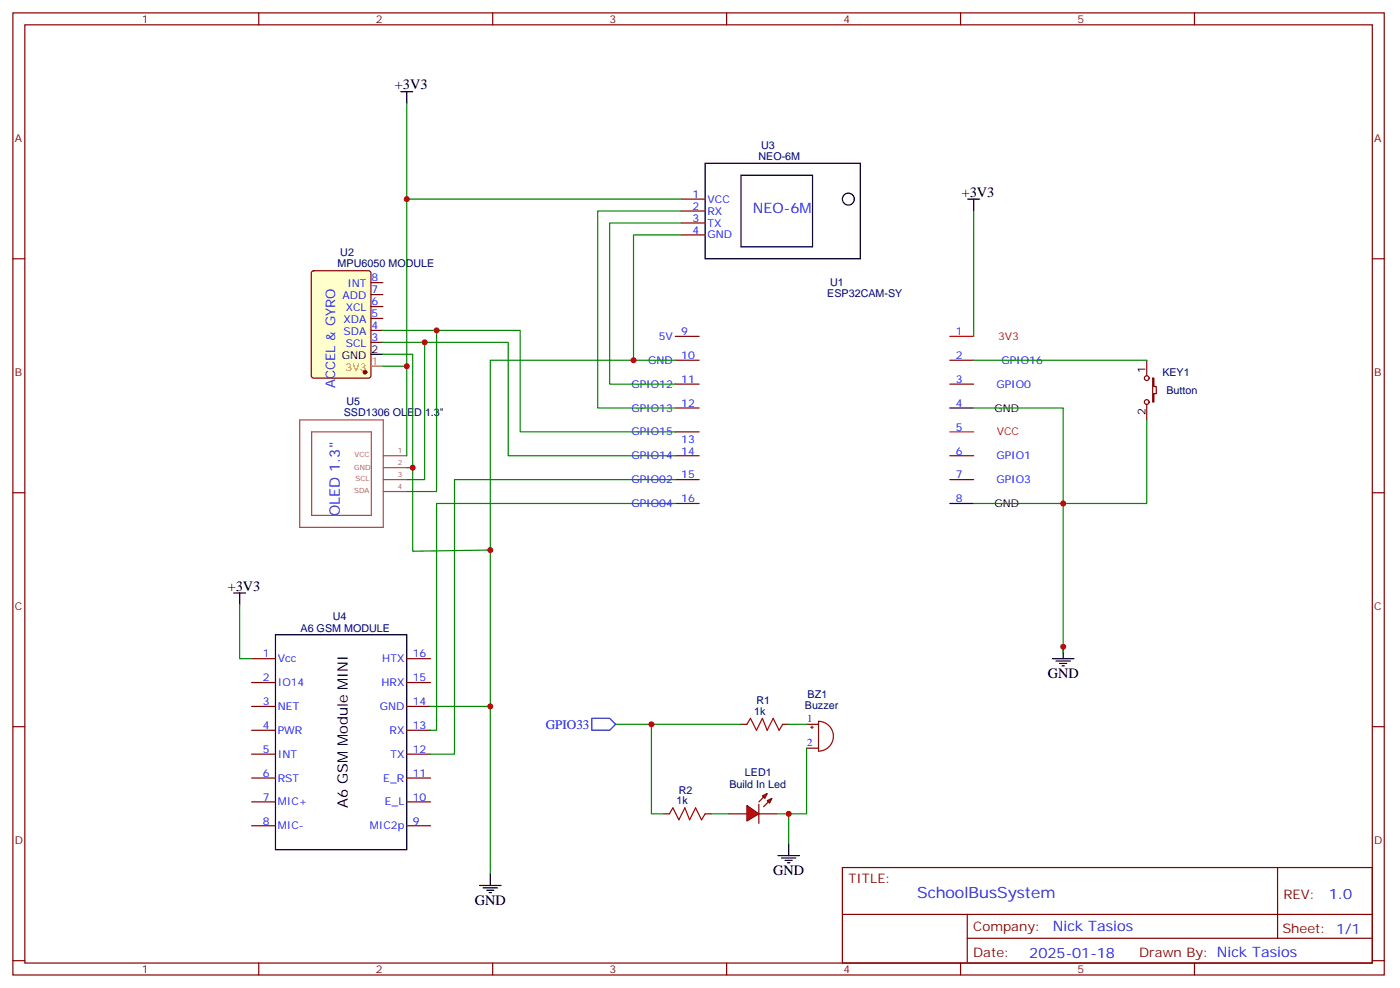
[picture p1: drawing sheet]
<svg xmlns="http://www.w3.org/2000/svg" width="414mm" height="292mm" viewBox="0 0 414 292" stroke-linecap="round" stroke-linejoin="round" font-family="sans-serif">
<g fill="none" stroke="#870000" stroke-width=".35">
<path d="M3.8 3.8h405.4v284.3h-405.4zM7.3 7.3h398.3v277.3h-398.3zM76.5 3.8v3.5M145.6 3.8v3.5M214.8 3.8v3.5M283.9 3.8v3.5M353.1 3.8v3.5M3.8 76.5h3.5M405.6 76.5h3.6M199.6 99.4h7.1M199.6 106.5h7.1M199.6 113.5h7.1"/>
<path d="M280.7 106.5h7.1M280.7 113.5h7.1M199.6 134.7h7.1M199.6 120.6h7.1M199.6 127.6h7.1M280.7 134.7h7.1M3.8 145.6h3.5M199.6 141.7h7.1M199.6 148.8h7.1M280.7 141.7h7.1M405.6 145.6h3.6M3.8 214.8h3.5"/>
<path d="M405.6 214.8h3.6M249 256.4h156.6v28.2h-156.6zM377.6 256.4v20.9M249 270.2h156.5M285.9 277.3h119.6M285.9 270.2v14.2M3.8 283.9h3.5M76.5 284.6v3.5M145.6 284.6v3.5M214.8 284.6v3.5M283.9 284.6v3.5M353.1 284.6v3.5"/>
<path d="M405.6 283.9h3.6"/>
</g>
<path d="M280.7 99.4h7.1M280.7 127.6h7.1" fill="none" stroke="#f00" stroke-width=".35"/>
<path d="M280.7 120.6h7.1M280.7 148.8h7.1" fill="none" stroke="#000" stroke-width=".35"/>
<path d="M92.2 80.2l.5-.2h16.2l.7 .4v30.7l-.4 .6-16.5 .1-.6-.5-.1-30.6z" fill="#ffc" stroke="#870000" stroke-width=".35"/>
<circle cx="107.9" cy="110" r=".53" fill="#870000" stroke="#870000" stroke-width=".35"/>
<path d="M109.6 108.2h3.6" fill="none" stroke="#c90" stroke-width=".35"/>
<g fill="none" stroke="#000" stroke-width=".35">
<path d="M208.4 48.3h45.9v28.2h-45.9zM219 51.8h21.2v21.2h-21.2zM109.6 104.7h3.6M81.4 187.6h38.8v63.5h-38.8z"/>
<circle cx="250.8" cy="58.8" r="1.76"/>
</g>
<g fill="none" stroke="#870000" stroke-width=".35">
<path d="M201.4 58.8h7M201.4 62.4h7M201.4 65.9h7M201.4 69.4h7M109.6 97.6h3.6M109.6 94.1h3.6M109.6 90.6h3.6M109.6 87.1h3.6M109.6 83.5h3.6M109.6 101.2h3.6M74.4 194.7h7M120.2 194.7h7.1"/>
<path d="M74.4 201.7h7M74.4 208.8h7M74.4 215.8h7M120.2 201.7h7.1M120.2 208.8h7.1M120.2 215.8h7.1M238.4 214.1h3.5M74.4 222.9h7M74.4 229.9h7M74.4 237h7M120.2 222.9h7.1M120.2 229.9h7.1"/>
<path d="M120.2 237h7.1M238.4 221.1h3.5M74.4 244.1h7M120.2 244.1h7.1"/>
</g>
<path d="M88.6 124.1h24.7v31.8h-24.7zM92.1 127.6h17.7v24.7h-17.7zM113.3 134.7h6.9M113.3 138.2h6.9M113.3 141.7h6.9M113.3 145.3h6.9" fill="none" stroke="#a64a4a" stroke-width=".35"/>
<path d="M239.6 214.9h.7M240 214.6v.7M241.9 213.2a4.4 4.4 0 0 1 4.4 4.4 4.4 4.4 0 0 1-4.4 4.4z" fill="none" stroke="#a10000" stroke-width=".35"/>
<g fill="#f00" stroke="#870000" stroke-width=".35">
<path d="M220.8 238.1l3.5 2.4-3.5 2.1z"/>
<path d="M224.3 237.7v5.6z"/>
</g>
<g fill="#870000" stroke="#870000" stroke-width=".35">
<path d="M224.3 237l1.4-1.4z"/>
<path d="M227.1 237l-1.4 1.4z"/>
</g>
<g fill="#f00" stroke="#870000" stroke-width=".35">
<path d="M225.4 235.2l1.4-.7-.7 1.4z"/>
<path d="M226.8 236.6l1.4-.7-.7 1.4z"/>
</g>
<g fill="none" stroke="#870000" stroke-width=".35">
<path d="M338.9 106.5v4.6M338.9 119.5v4.6M340.7 111.8h.4v2.4h.7v2.1h-.7v2.5h-.4zM219 214.1h1.8M231.4 214.1h1.7M196.1 240.5h1.7M208.4 240.5h1.8M215.5 240.5h5.3M224.3 240.5h5.3"/>
<circle cx="338.9" cy="111.8" r=".71"/>
<circle cx="338.9" cy="118.8" r=".71"/>
</g>
<path d="M220.8 214.1l1-1.8 1.8 3.5 1.8-3.5 1.4 3.5 1.7-3.5 1.8 3.5 1.1-1.7M197.8 240.5l1.1-1.7 1.8 3.5 1.7-3.5 1.4 3.5 1.8-3.5 1.8 3.5 1-1.8" fill="none" stroke="#a10000" stroke-width=".35"/>
<g fill="none" stroke="#000" stroke-width=".35">
<path d="M118.5 27.1h3.5M120.2 27.1v3.5M286 58.8h3.6M287.8 58.8v3.6M69.1 175.3h3.5M70.8 175.3v3.5M311.1 194.7h6.3M312.1 195.4h4.3M313.2 196.1h2.1M313.9 196.8h.7M314.3 191.1v3.6M144.9 258.2v3.5"/>
<path d="M229.9 252.9h6.4M231 253.6h4.2M232.1 254.3h2.1M232.8 255h.7M233.1 249.3v3.6M141.7 261.7h6.4M142.8 262.4h4.2M143.9 263.1h2.1M144.6 263.8h.7"/>
</g>
<g fill="none" stroke="#008700" stroke-width=".35">
<path d="M120.2 30.6v77.6M120.2 58.8h81.2M201.4 65.9h-21.2v47.6h19.4M201.4 62.4h-24.7v58.2h22.9M201.4 69.4h-14.1v37.1M287.8 62.4v37M113.2 97.6h40.5v30h45.9M129 97.6v47.7h-8.8M113.2 101.2h37v33.5h49.4M113.2 104.7h8.8v33.5M113.2 108.2h7v26.5M125.5 101.2v40.5h-5.3"/>
<path d="M199.6 106.5h-54.7v151.7M287.8 106.5h51.1M120.2 138.2h1.8v24.7l22.9-.3M287.8 120.6h26.5v28.2h24.6v-24.7M199.6 141.7h-65.3v81.2h-7M199.6 148.8h-70.6v67h-1.7M287.8 148.8h26.5v44.1M70.8 178.8v15.9h3.6M127.3 208.8h17.6M182 214.1h37M192.5 214.1v26.4h3.6M233.1 214.1h5.3"/>
<path d="M238.4 221.1v19.4h-5.3M210.2 240.5h5.3M229.6 240.5h3.5v8.8"/>
</g>
<path d="M174.9 212.3h5.3l1.8 1.8-1.8 1.7h-5.3z" fill="none" stroke="#00f" stroke-width=".35"/>
<g fill="#c00">
<circle cx="125.5" cy="101.2" r=".88"/>
<circle cx="129" cy="97.6" r=".88"/>
<circle cx="122" cy="138.2" r=".88"/>
<circle cx="120.2" cy="108.2" r=".88"/>
<circle cx="144.9" cy="208.8" r=".88"/>
<circle cx="314.3" cy="148.8" r=".88"/>
<circle cx="314.3" cy="191.1" r=".88"/>
<circle cx="144.9" cy="162.6" r=".88"/>
<circle cx="187.3" cy="106.5" r=".88"/>
<circle cx="120.2" cy="58.8" r=".88"/>
<circle cx="233.1" cy="240.5" r=".88"/>
<circle cx="192.5" cy="214.1" r=".88"/>
</g>
<text font-size="4.6" fill="#00f" x="271.1" y="265.4">SchoolBusSystem</text>
<g font-size="4.2">
<text x="116.7" y="26.4">+3V3</text>
<text x="284.3" y="58.1">+3V3</text>
<text x="67.3" y="174.6">+3V3</text>
<text x="309.7" y="200.3">GND</text>
<text x="102.8" y="238.7" transform="rotate(-90 102.8 238.7)">A6 GSM Module MINI</text>
<text x="228.5" y="258.5">GND</text>
<text x="140.3" y="267.3">GND</text>
</g>
<g font-size="4.2" fill="#00f">
<text x="222.5" y="63.1">NEO-6M</text>
<text x="100.5" y="152.6" transform="rotate(-90 100.5 152.6)">OLED 1.3&quot;</text>
<text x="392.8" y="265.7">1.0</text>
<text x="311.2" y="275.2">Nick Tasios</text>
<text x="304.2" y="283">2025-01-18</text>
</g>
<g font-size="3.9" fill="#00f">
<text x="99.1" y="114.7" transform="rotate(-90 99.1 114.7)">ACCEL &amp; GYRO</text>
<text x="161.3" y="215.3">GPIO33</text>
</g>
<g font-size="3.9" fill="#800">
<text x="250.8" y="261">TITLE:</text>
<text x="379.4" y="265.7">REV:</text>
<text x="287.7" y="275.2">Company:</text>
<text x="379" y="275.8">Sheet: 1/1</text>
<text x="287.7" y="282.9">Date:</text>
<text x="336.7" y="282.9">Drawn By: Nick Tasios</text>
</g>
<g font-size="3.2" fill="#800">
<text x="41.9" y="6.8">1</text>
<text x="111.1" y="6.8">2</text>
<text x="180.2" y="6.8">3</text>
<text x="249.3" y="6.8">4</text>
<text x="318.5" y="6.8">5</text>
<text x="4.3" y="41.9">A</text>
<text x="406.2" y="41.9">A</text>
<text x="4.3" y="111.1">B</text>
<text x="406.2" y="111.1">B</text>
<text x="4.3" y="180.2">C</text>
<text x="406.2" y="180.2">C</text>
<text x="4.3" y="249.3">D</text>
<text x="406.2" y="249.3">D</text>
<text x="41.9" y="287.6">1</text>
<text x="111.1" y="287.6">2</text>
<text x="180.2" y="287.6">3</text>
<text x="249.3" y="287.6">4</text>
<text x="318.5" y="287.6">5</text>
</g>
<g font-size="3.2" fill="#000080">
<text x="224.2" y="47.2">NEO-6M</text>
<text x="225" y="43.9">U3</text>
<text x="100.6" y="75.7">U2</text>
<text x="99.8" y="79">MPU6050 MODULE</text>
<text x="244.5" y="87.8">ESP32CAM-SY</text>
<text x="245.3" y="84.5">U1</text>
<text x="343.6" y="111.1">KEY1</text>
<text x="102.4" y="119.8">U5</text>
<text x="344.8" y="116.4">Button</text>
<text x="101.6" y="123">SSD1306 OLED 1.3&quot;</text>
<text x="98.4" y="183.3">U4</text>
<text x="88.8" y="186.9">A6 GSM MODULE</text>
<text x="223.6" y="208.1">R1</text>
<text x="237.9" y="209.6">Buzzer</text>
<text x="238.7" y="206.3">BZ1</text>
<text x="222.9" y="211.2">1k</text>
<text x="215.6" y="232.9">Build In Led</text>
<text x="220.2" y="229.3">LED1</text>
<text x="200" y="237.7">1k</text>
<text x="200.7" y="234.5">R2</text>
</g>
<g font-size="3.2" fill="#00f">
<text x="204.6" y="58.5">1</text>
<text x="209.1" y="59.9">VCC</text>
<text x="204.6" y="62">2</text>
<text x="204.6" y="65.5">3</text>
<text x="209.1" y="63.4">RX</text>
<text x="204.6" y="69.1">4</text>
<text x="209.1" y="67">TX</text>
<text x="209.1" y="70.5">GND</text>
<text x="109.8" y="83.2">8</text>
<text x="101.3" y="88.5">ADD</text>
<text x="102.7" y="84.9">INT</text>
<text x="109.8" y="86.7">7</text>
<text x="101.6" y="95.5">XDA</text>
<text x="102.2" y="92">XCL</text>
<text x="109.8" y="93.8">5</text>
<text x="109.8" y="90.2">6</text>
<text x="101.6" y="99.1">SDA</text>
<text x="109.8" y="100.8">3</text>
<text x="109.8" y="97.3">4</text>
<text x="194.7" y="100.5">5V</text>
<text x="201.4" y="99.1">9</text>
<text x="282.5" y="99.1">1</text>
<text x="102.2" y="102.6">SCL</text>
<text x="191.6" y="107.5">GND</text>
<text x="201.4" y="106.1">10</text>
<text x="282.5" y="106.1">2</text>
<text x="296" y="107.5">GPIO16</text>
<text x="201.4" y="113.2">11</text>
<text x="282.5" y="113.2">3</text>
<text x="186.7" y="114.6">GPIO12</text>
<text x="294.5" y="114.6">GPIO0</text>
<text x="186.7" y="121.6">GPIO13</text>
<text x="201.4" y="120.2">12</text>
<text x="282.5" y="120.2">4</text>
<text x="186.7" y="128.7">GPIO15</text>
<text x="201.4" y="130.8">13</text>
<text x="282.5" y="127.3">5</text>
<text x="186.7" y="135.7">GPIO14</text>
<text x="201.4" y="134.3">14</text>
<text x="282.5" y="134.3">6</text>
<text x="294.5" y="135.7">GPIO1</text>
<text x="186.7" y="142.8">GPIO02</text>
<text x="201.4" y="141.4">15</text>
<text x="282.5" y="141.4">7</text>
<text x="294.5" y="142.8">GPIO3</text>
<text x="186.7" y="149.9">GPIO04</text>
<text x="201.4" y="148.4">16</text>
<text x="282.5" y="148.4">8</text>
<text x="77.6" y="194.3">1</text>
<text x="82.1" y="195.7">Vcc</text>
<text x="113" y="195.7">HTX</text>
<text x="122" y="194.3">16</text>
<text x="77.6" y="201.4">2</text>
<text x="82.1" y="202.8">IO14</text>
<text x="112.8" y="202.8">HRX</text>
<text x="122" y="201.4">15</text>
<text x="77.6" y="208.4">3</text>
<text x="82.1" y="209.8">NET</text>
<text x="112.2" y="209.8">GND</text>
<text x="122" y="208.4">14</text>
<text x="77.6" y="215.5">4</text>
<text x="122" y="215.5">13</text>
<text x="238.6" y="213.4">1</text>
<text x="82.1" y="216.9">PWR</text>
<text x="115.1" y="216.9">RX</text>
<text x="238.6" y="220.4">2</text>
<text x="77.6" y="222.5">5</text>
<text x="82.1" y="223.9">INT</text>
<text x="115.4" y="223.9">TX</text>
<text x="122" y="222.5">12</text>
<text x="77.6" y="229.6">6</text>
<text x="82.1" y="231">RST</text>
<text x="113.3" y="231">E_R</text>
<text x="122" y="229.6">11</text>
<text x="77.6" y="236.6">7</text>
<text x="82.1" y="238.1">MIC+</text>
<text x="113.7" y="238.1">E_L</text>
<text x="122" y="236.6">10</text>
<text x="77.6" y="243.7">8</text>
<text x="82.1" y="245.1">MIC-</text>
<text x="109.3" y="245.1">MIC2p</text>
<text x="122" y="243.7">9</text>
</g>
<g font-size="3.2" fill="#f00">
<text x="295" y="100.5">3V3</text>
<text x="294.6" y="128.7">VCC</text>
</g>
<g font-size="3.2">
<text x="101.1" y="106.1">GND</text>
<text x="109.8" y="104.4">2</text>
<text x="338.6" y="110.3" transform="rotate(-90 338.6 110.3)">1</text>
<text x="293.9" y="121.6">GND</text>
<text x="338.6" y="122.6" transform="rotate(-90 338.6 122.6)">2</text>
<text x="293.9" y="149.9">GND</text>
</g>
<g font-size="3.2" fill="#c90">
<text x="109.8" y="107.9">1</text>
<text x="102.1" y="109.6">3V3</text>
</g>
<g font-size="2.1" fill="#a54b4b">
<text x="104.8" y="135">VCC</text>
<text x="117.6" y="134">1</text>
<text x="117.6" y="137.5">2</text>
<text x="104.7" y="138.9">GND</text>
<text x="105.1" y="142.1">SCL</text>
<text x="117.6" y="141.1">3</text>
<text x="104.7" y="145.6">SDA</text>
<text x="117.6" y="144.6">4</text>
</g>
</svg>
